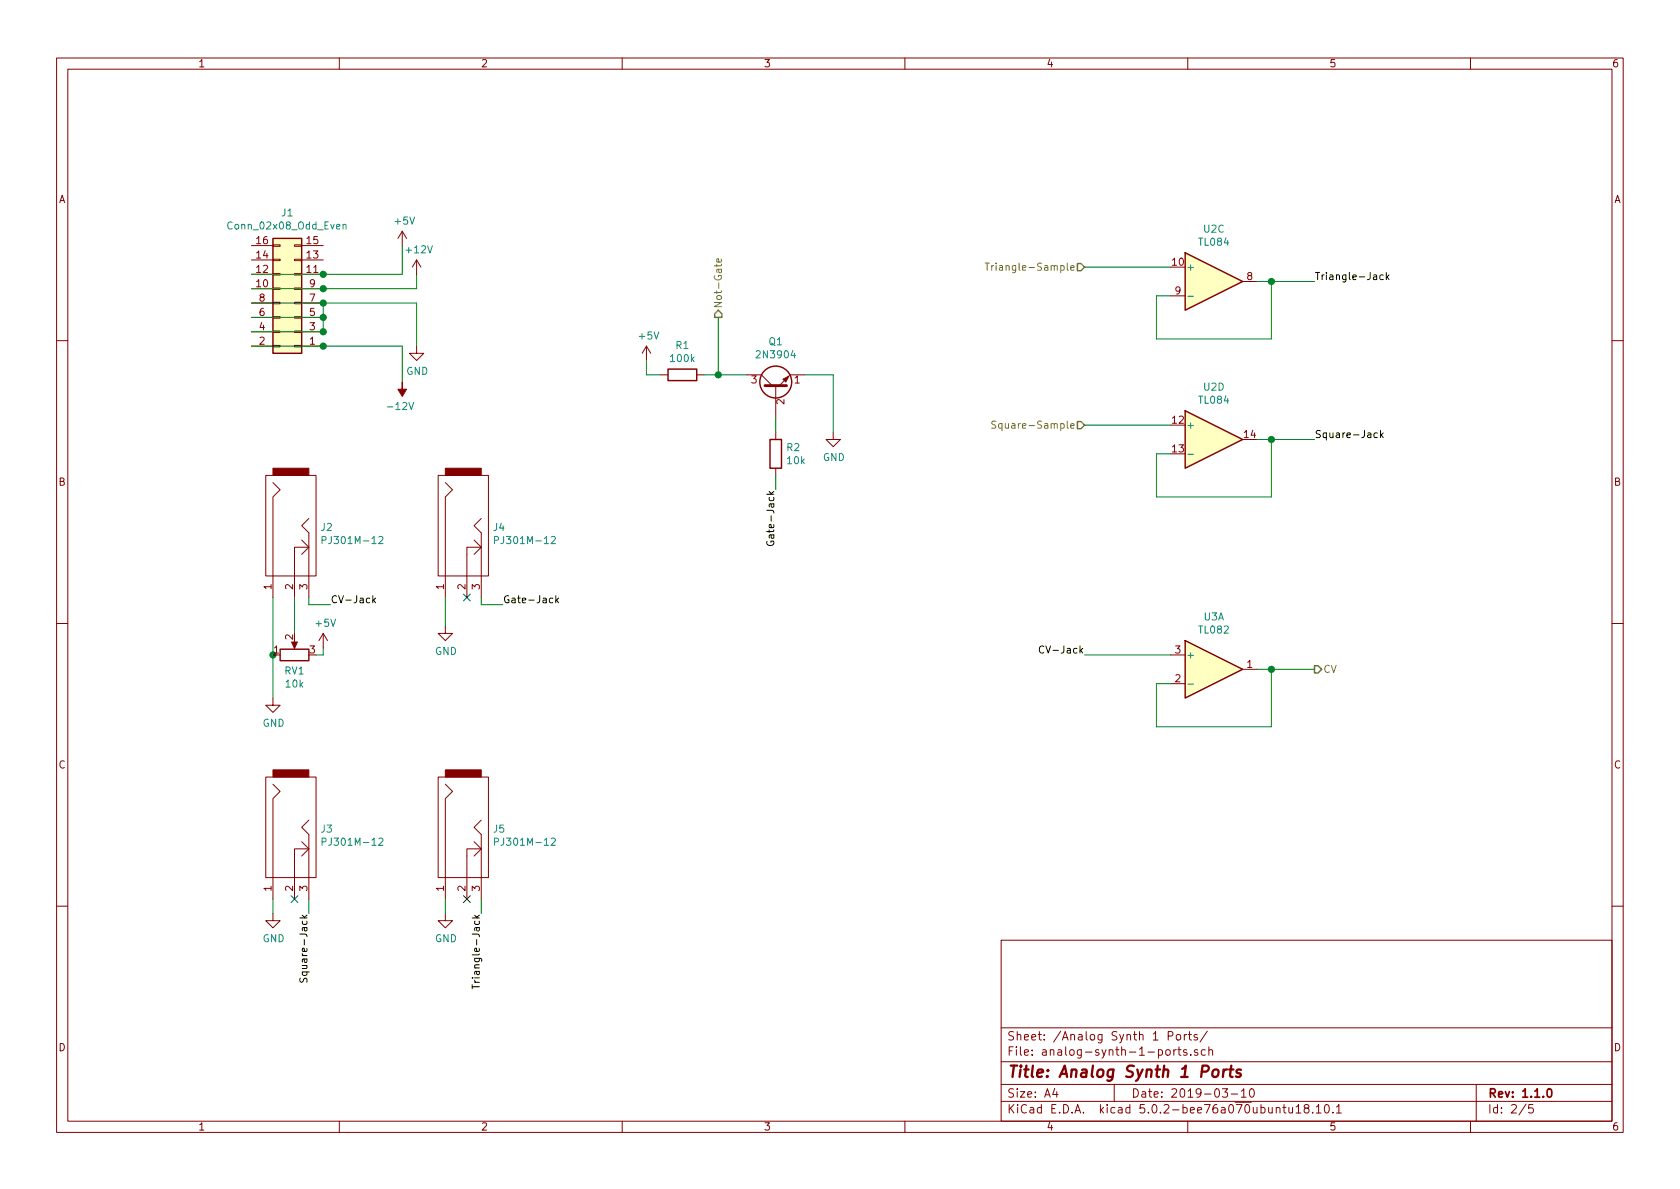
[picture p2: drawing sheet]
EESchema Schematic File Version 4
LIBS:analog-synth-1-cache
EELAYER 26 0
EELAYER END
$Descr A4 11693 8268
encoding utf-8
Sheet 2 5
Title "Analog Synth 1 Ports"
Date "2019-03-10"
Rev "1.1.0"
Comp ""
Comment1 ""
Comment2 ""
Comment3 ""
Comment4 ""
$EndDescr
$Comp
L Connector_Generic:Conn_02x08_Odd_Even J1
U 1 1
P 2050 2100
F 0 "J1" H 2100 1475 50  0000 C CNN
F 1 "Conn_02x08_Odd_Even" H 2100 1566 50  0000 C CNN
F 2 "" H 2050 2100 50  0001 C CNN
F 3 "~" H 2050 2100 50  0001 C CNN
	1    2050 2100
	-1   0    0    1   
$EndComp
Wire Wire Line
	1750 2400 2250 2400
Wire Wire Line
	1750 2300 2250 2300
Wire Wire Line
	1750 2200 2250 2200
Wire Wire Line
	1750 2100 2250 2100
Wire Wire Line
	1750 2000 2250 2000
Wire Wire Line
	1750 1900 2250 1900
Wire Wire Line
	2250 2100 2250 2200
Connection ~ 2250 2100
Connection ~ 2250 2200
Wire Wire Line
	2250 2200 2250 2300
Connection ~ 2250 2300
$Comp
L custom-components:PJ301M-12 J2
U 1 1
P 2050 3700
F 0 "J2" V 2010 3522 50  0000 R CNN
F 1 "PJ301M-12" V 2101 3522 50  0000 R CNN
F 2 "" H 2050 3700 50  0000 C CNN
F 3 "" H 2050 3700 50  0000 C CNN
	1    2050 3700
	0    -1   1    0   
$EndComp
$Comp
L custom-components:PJ301M-12 J4
U 1 1
P 3250 3700
F 0 "J4" V 3210 3522 50  0000 R CNN
F 1 "PJ301M-12" V 3301 3522 50  0000 R CNN
F 2 "" H 3250 3700 50  0000 C CNN
F 3 "" H 3250 3700 50  0000 C CNN
	1    3250 3700
	0    -1   1    0   
$EndComp
$Comp
L custom-components:PJ301M-12 J3
U 1 1
P 2050 5800
F 0 "J3" V 2010 5622 50  0000 R CNN
F 1 "PJ301M-12" V 2101 5622 50  0000 R CNN
F 2 "" H 2050 5800 50  0000 C CNN
F 3 "" H 2050 5800 50  0000 C CNN
	1    2050 5800
	0    -1   1    0   
$EndComp
$Comp
L custom-components:PJ301M-12 J5
U 1 1
P 3250 5800
F 0 "J5" V 3210 5622 50  0000 R CNN
F 1 "PJ301M-12" V 3301 5622 50  0000 R CNN
F 2 "" H 3250 5800 50  0000 C CNN
F 3 "" H 3250 5800 50  0000 C CNN
	1    3250 5800
	0    -1   1    0   
$EndComp
Wire Wire Line
	2050 4400 2050 4150
Wire Wire Line
	2250 4500 2250 4550
Wire Wire Line
	2250 4550 2200 4550
Wire Wire Line
	2300 4200 2150 4200
Wire Wire Line
	2150 4200 2150 4150
NoConn ~ 3250 4150
Wire Wire Line
	3100 4350 3100 4150
Wire Wire Line
	3500 4200 3350 4200
Wire Wire Line
	3350 4200 3350 4150
Wire Wire Line
	2150 6350 2150 6250
Wire Wire Line
	1900 6350 1900 6250
NoConn ~ 2050 6250
$Comp
L power:GND #PWR021
U 1 1
P 3100 6350
F 0 "#PWR021" H 3100 6100 50  0001 C CNN
F 1 "GND" H 3105 6177 50  0000 C CNN
F 2 "" H 3100 6350 50  0001 C CNN
F 3 "" H 3100 6350 50  0001 C CNN
	1    3100 6350
	1    0    0    -1  
$EndComp
Wire Wire Line
	3100 6350 3100 6250
NoConn ~ 3250 6250
Wire Wire Line
	3350 6350 3350 6250
$Comp
L Amplifier_Operational:TL084 U2
U 3 1
P 8450 1950
F 0 "U2" H 8450 2317 50  0000 C CNN
F 1 "TL084" H 8450 2226 50  0000 C CNN
F 2 "" H 8400 2050 50  0001 C CNN
F 3 "http://www.ti.com/lit/ds/symlink/tl081.pdf" H 8500 2150 50  0001 C CNN
	3    8450 1950
	1    0    0    -1  
$EndComp
$Comp
L Amplifier_Operational:TL084 U2
U 4 1
P 8450 3050
F 0 "U2" H 8450 3417 50  0000 C CNN
F 1 "TL084" H 8450 3326 50  0000 C CNN
F 2 "" H 8400 3150 50  0001 C CNN
F 3 "http://www.ti.com/lit/ds/symlink/tl081.pdf" H 8500 3250 50  0001 C CNN
	4    8450 3050
	1    0    0    -1  
$EndComp
Wire Wire Line
	8150 2050 8050 2050
Wire Wire Line
	8050 2050 8050 2350
Wire Wire Line
	8050 2350 8850 2350
Wire Wire Line
	8850 2350 8850 1950
Wire Wire Line
	8850 1950 8750 1950
Wire Wire Line
	8150 3150 8050 3150
Wire Wire Line
	8050 3150 8050 3450
Wire Wire Line
	8050 3450 8850 3450
Wire Wire Line
	8850 3450 8850 3050
Wire Wire Line
	8850 3050 8750 3050
Wire Wire Line
	7550 1850 8150 1850
Wire Wire Line
	7550 2950 8150 2950
Wire Wire Line
	9150 1950 8850 1950
Connection ~ 8850 1950
Wire Wire Line
	9150 3050 8850 3050
Connection ~ 8850 3050
Wire Wire Line
	1900 4550 1900 4850
Wire Wire Line
	1900 4150 1900 4550
Connection ~ 1900 4550
$Comp
L Device:R_POT RV1
U 1 1
P 2050 4550
F 0 "RV1" V 1936 4550 50  0000 C CNN
F 1 "10k" V 1845 4550 50  0000 C CNN
F 2 "" H 2050 4550 50  0001 C CNN
F 3 "~" H 2050 4550 50  0001 C CNN
	1    2050 4550
	0    -1   -1   0   
$EndComp
$Comp
L power:GND #PWR014
U 1 1
P 1900 6350
F 0 "#PWR014" H 1900 6100 50  0001 C CNN
F 1 "GND" H 1905 6177 50  0000 C CNN
F 2 "" H 1900 6350 50  0001 C CNN
F 3 "" H 1900 6350 50  0001 C CNN
	1    1900 6350
	1    0    0    -1  
$EndComp
$Comp
L power:GND #PWR020
U 1 1
P 3100 4350
F 0 "#PWR020" H 3100 4100 50  0001 C CNN
F 1 "GND" H 3105 4177 50  0000 C CNN
F 2 "" H 3100 4350 50  0001 C CNN
F 3 "" H 3100 4350 50  0001 C CNN
	1    3100 4350
	1    0    0    -1  
$EndComp
$Comp
L power:GND #PWR013
U 1 1
P 1900 4850
F 0 "#PWR013" H 1900 4600 50  0001 C CNN
F 1 "GND" H 1905 4677 50  0000 C CNN
F 2 "" H 1900 4850 50  0001 C CNN
F 3 "" H 1900 4850 50  0001 C CNN
	1    1900 4850
	1    0    0    -1  
$EndComp
$Comp
L power:+5V #PWR015
U 1 1
P 2250 4500
F 0 "#PWR015" H 2250 4350 50  0001 C CNN
F 1 "+5V" H 2265 4673 50  0000 C CNN
F 2 "" H 2250 4500 50  0001 C CNN
F 3 "" H 2250 4500 50  0001 C CNN
	1    2250 4500
	1    0    0    -1  
$EndComp
Connection ~ 2250 2400
Wire Wire Line
	2800 2400 2250 2400
Wire Wire Line
	2800 2650 2800 2400
Wire Wire Line
	2900 2100 2250 2100
Wire Wire Line
	2900 2400 2900 2100
Connection ~ 2250 2000
Wire Wire Line
	2900 2000 2250 2000
Wire Wire Line
	2900 1900 2900 2000
Connection ~ 2250 1900
Wire Wire Line
	2800 1900 2250 1900
Wire Wire Line
	2800 1700 2800 1900
$Comp
L power:-12V #PWR017
U 1 1
P 2800 2650
F 0 "#PWR017" H 2800 2750 50  0001 C CNN
F 1 "-12V" H 2815 2823 50  0000 C CNN
F 2 "" H 2800 2650 50  0001 C CNN
F 3 "" H 2800 2650 50  0001 C CNN
	1    2800 2650
	-1   0    0    1   
$EndComp
$Comp
L power:GND #PWR019
U 1 1
P 2900 2400
F 0 "#PWR019" H 2900 2150 50  0001 C CNN
F 1 "GND" H 2905 2227 50  0000 C CNN
F 2 "" H 2900 2400 50  0001 C CNN
F 3 "" H 2900 2400 50  0001 C CNN
	1    2900 2400
	1    0    0    -1  
$EndComp
$Comp
L power:+12V #PWR018
U 1 1
P 2900 1900
F 0 "#PWR018" H 2900 1750 50  0001 C CNN
F 1 "+12V" H 2915 2073 50  0000 C CNN
F 2 "" H 2900 1900 50  0001 C CNN
F 3 "" H 2900 1900 50  0001 C CNN
	1    2900 1900
	1    0    0    -1  
$EndComp
$Comp
L power:+5V #PWR016
U 1 1
P 2800 1700
F 0 "#PWR016" H 2800 1550 50  0001 C CNN
F 1 "+5V" H 2815 1873 50  0000 C CNN
F 2 "" H 2800 1700 50  0001 C CNN
F 3 "" H 2800 1700 50  0001 C CNN
	1    2800 1700
	1    0    0    -1  
$EndComp
Text Label 2300 4200 0    50   ~ 0
CV-Jack
Text Label 3500 4200 0    50   ~ 0
Gate-Jack
Text Label 3350 6350 3    50   ~ 0
Triangle-Jack
Text Label 2150 6350 3    50   ~ 0
Square-Jack
Text HLabel 7550 1850 0    50   Input ~ 0
Triangle-Sample
Text HLabel 7550 2950 0    50   Input ~ 0
Square-Sample
Text Label 9150 1950 0    50   ~ 0
Triangle-Jack
Text Label 9150 3050 0    50   ~ 0
Square-Jack
$Comp
L Transistor_BJT:2N3904 Q1
U 1 1
P 5400 2700
F 0 "Q1" V 5728 2700 50  0000 C CNN
F 1 "2N3904" V 5637 2700 50  0000 C CNN
F 2 "Package_TO_SOT_THT:TO-92_Inline" H 5600 2625 50  0001 L CIN
F 3 "https://www.fairchildsemi.com/datasheets/2N/2N3904.pdf" H 5400 2700 50  0001 L CNN
	1    5400 2700
	0    -1   -1   0   
$EndComp
$Comp
L Device:R R2
U 1 1
P 5400 3150
F 0 "R2" H 5470 3196 50  0000 L CNN
F 1 "10k" H 5470 3105 50  0000 L CNN
F 2 "" V 5330 3150 50  0001 C CNN
F 3 "~" H 5400 3150 50  0001 C CNN
	1    5400 3150
	1    0    0    -1  
$EndComp
Wire Wire Line
	5400 2900 5400 3000
Text Label 5400 3400 3    50   ~ 0
Gate-Jack
Wire Wire Line
	5400 3300 5400 3400
$Comp
L power:GND #PWR023
U 1 1
P 5800 3000
F 0 "#PWR023" H 5800 2750 50  0001 C CNN
F 1 "GND" H 5805 2827 50  0000 C CNN
F 2 "" H 5800 3000 50  0001 C CNN
F 3 "" H 5800 3000 50  0001 C CNN
	1    5800 3000
	1    0    0    -1  
$EndComp
Wire Wire Line
	5800 3000 5800 2600
Wire Wire Line
	5800 2600 5600 2600
Text HLabel 5000 2200 1    50   Output ~ 0
Not-Gate
Wire Wire Line
	5000 2200 5000 2600
Wire Wire Line
	5000 2600 5200 2600
$Comp
L Device:R R1
U 1 1
P 4750 2600
F 0 "R1" V 4543 2600 50  0000 C CNN
F 1 "100k" V 4634 2600 50  0000 C CNN
F 2 "" V 4680 2600 50  0001 C CNN
F 3 "~" H 4750 2600 50  0001 C CNN
	1    4750 2600
	0    1    1    0   
$EndComp
$Comp
L power:+5V #PWR022
U 1 1
P 4500 2500
F 0 "#PWR022" H 4500 2350 50  0001 C CNN
F 1 "+5V" H 4515 2673 50  0000 C CNN
F 2 "" H 4500 2500 50  0001 C CNN
F 3 "" H 4500 2500 50  0001 C CNN
	1    4500 2500
	1    0    0    -1  
$EndComp
Wire Wire Line
	4500 2500 4500 2600
Wire Wire Line
	4500 2600 4600 2600
Wire Wire Line
	4900 2600 5000 2600
Connection ~ 5000 2600
$Comp
L Amplifier_Operational:TL082 U3
U 1 1
P 8450 4650
F 0 "U3" H 8450 5017 50  0000 C CNN
F 1 "TL082" H 8450 4926 50  0000 C CNN
F 2 "" H 8450 4650 50  0001 C CNN
F 3 "http://www.ti.com/lit/ds/symlink/tl081.pdf" H 8450 4650 50  0001 C CNN
	1    8450 4650
	1    0    0    -1  
$EndComp
Text Label 7550 4550 2    50   ~ 0
CV-Jack
Wire Wire Line
	7550 4550 8150 4550
Text HLabel 9150 4650 2    50   Output ~ 0
CV
Wire Wire Line
	9150 4650 8850 4650
Wire Wire Line
	8850 4650 8850 5050
Wire Wire Line
	8850 5050 8050 5050
Wire Wire Line
	8050 5050 8050 4750
Wire Wire Line
	8050 4750 8150 4750
Connection ~ 8850 4650
Wire Wire Line
	8850 4650 8750 4650
$EndSCHEMATC
